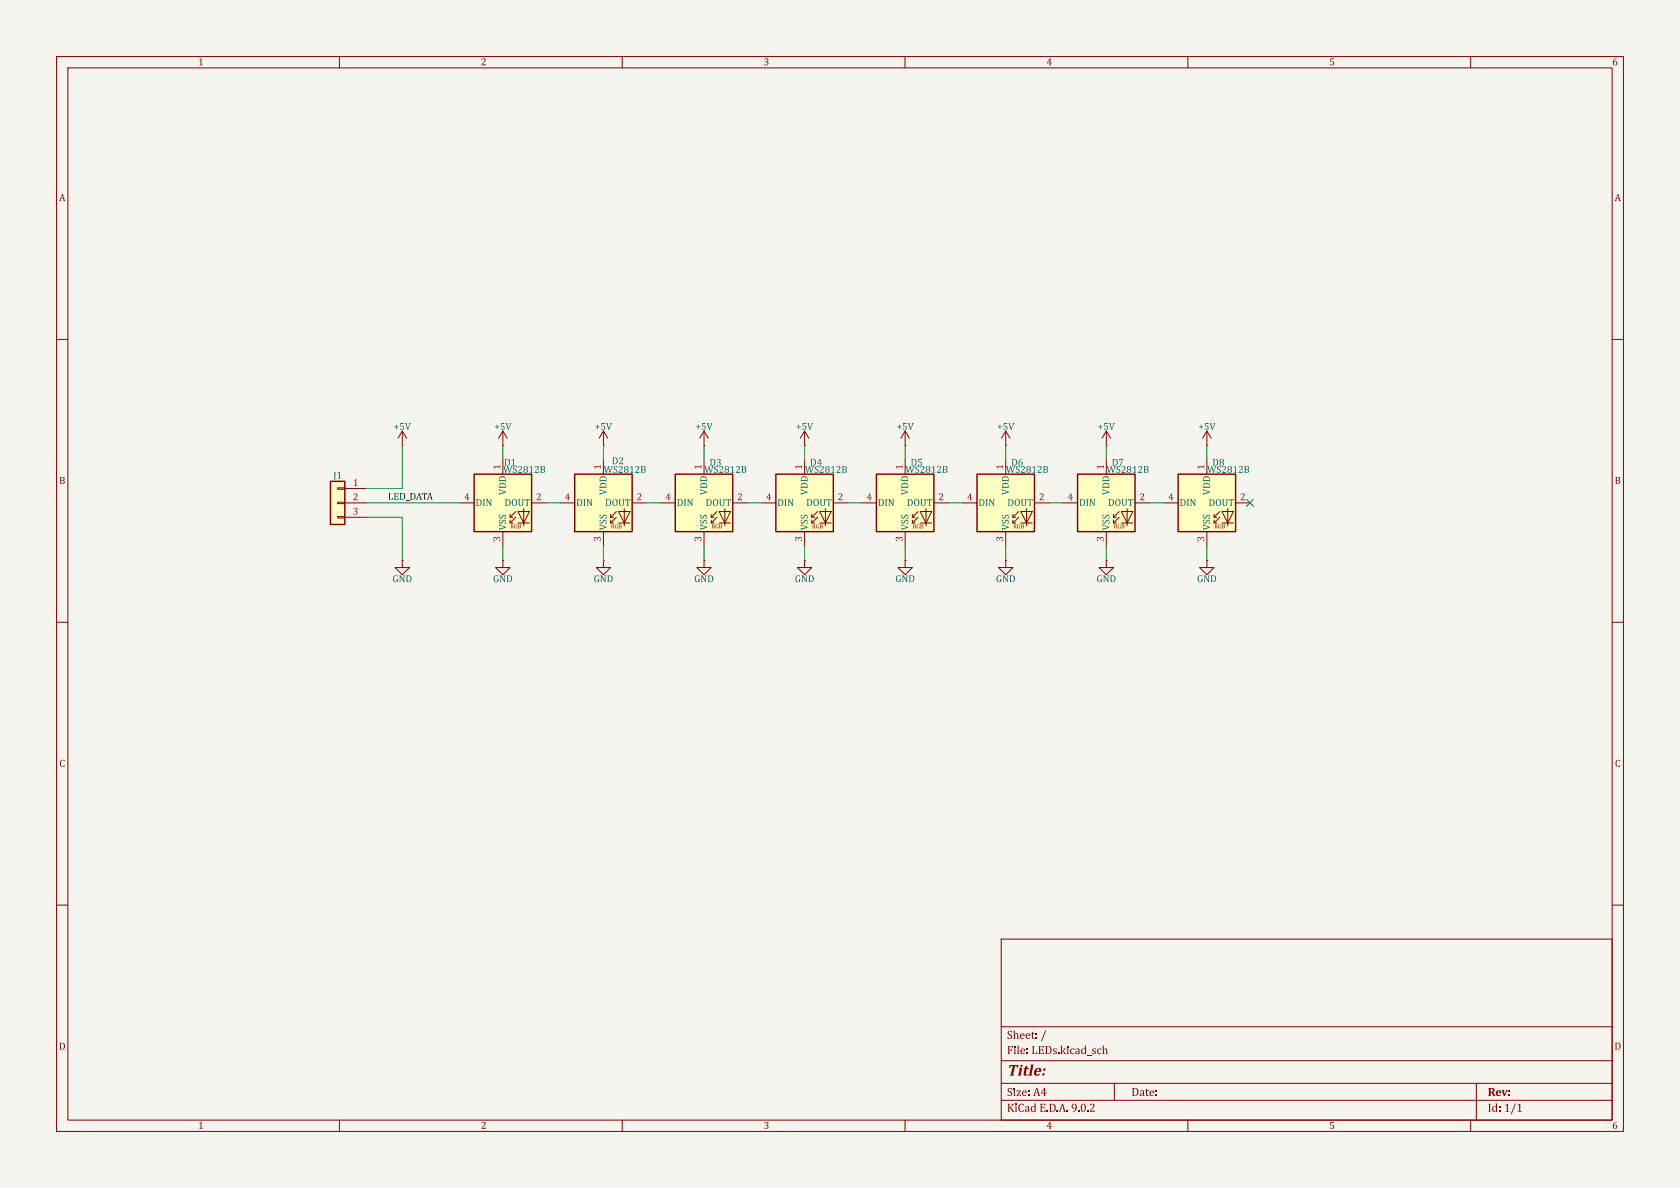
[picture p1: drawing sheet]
<svg xmlns="http://www.w3.org/2000/svg" width="297mm" height="210mm" viewBox="0 0 297 210" stroke-linecap="round" stroke-linejoin="round" font-family="sans-serif">
<path d="M0 0h297v210h-297z" fill="#f5f4ef" stroke="#f5f4ef" stroke-width=".18"/>
<g fill="none" stroke="#840000" stroke-width=".18">
<path d="M10 10h277v190h-277zM12 12h273v186h-273zM60 10v2M110 10v2M160 10v2M210 10v2M260 10v2M10 60h2M285 60h2M10 110h2M285 110h2M10 160h2"/>
<path d="M177 166h108v32h-108zM285 160h2M60 198v2M110 198v2M160 198v2M177 194.5h108M177 191.5h108M177 187.5h108M177 181.5h108M197 191.5v3M210 198v2M260 198v2"/>
<path d="M261 191.5v6.5"/>
</g>
<path d="M119.4 83.8h10.1v10.2h-10.1z" fill="#ffffc2"/>
<g fill="none" stroke="#840000" stroke-width=".18">
<path d="M195.6 78.7h.1M195.6 76.2l-.8 1.3M195.6 76.2l.7 1.3M195.6 76.2v2.5M213.4 78.7h.1M213.4 76.2l-.8 1.3M213.4 76.2l.7 1.3M213.4 76.2v2.5M71.1 99.1v1.2h1.3l-1.3 1.3-1.3-1.3h1.3M71.1 99.1h.1M116.8 88.9h2.6M124.5 81.3v2.5"/>
<path d="M124.5 94v2.5M125.7 91.4h.5M125.7 92.5h.5M126.7 90.4l-1 1v-.5M126.7 91.4l-1 1.1v-.6M127.1 90.4h2.1l-1.1 2.1zM127.1 92.5h2.1M128.1 89.9v3.1M129.5 88.9h2.6M213.4 99.1v1.2h1.2l-1.2 1.3-1.3-1.3h1.3M213.4 99.1h.1"/>
</g>
<path d="M119.4 83.8h10.1v10.2h-10.1z" fill="none" stroke="#840000" stroke-width=".25"/>
<path d="M208.3 83.8h10.1v10.2h-10.1z" fill="#ffffc2"/>
<path d="M205.7 88.9h2.6M213.4 81.3v2.5M213.4 94v2.5M214.6 91.4h.5M214.6 92.5h.5M215.6 90.4l-1 1v-.5M215.6 91.4l-1 1.1v-.6M216 90.4h2.1l-1.1 2.1zM216 92.5h2.1M217 89.9v3.1M218.4 88.9h2.6" fill="none" stroke="#840000" stroke-width=".18"/>
<path d="M208.3 83.8h10.1v10.2h-10.1z" fill="none" stroke="#840000" stroke-width=".25"/>
<path d="M190.5 83.8h10.2v10.2h-10.2z" fill="#ffffc2"/>
<g fill="none" stroke="#840000" stroke-width=".18">
<path d="M106.7 78.7h.1M106.7 76.2l-.8 1.3M106.7 76.2l.7 1.3M106.7 76.2v2.5M160 78.7h.1M160 76.2l-.7 1.3M160 76.2l.8 1.3M160 76.2v2.5M160 99.1v1.2h1.3l-1.3 1.3-1.3-1.3h1.3M160 99.1h.1M188 88.9h2.5M195.6 99.1v1.2h1.2l-1.2 1.3-1.3-1.3h1.3"/>
<path d="M195.6 99.1h.1M195.6 81.3v2.5M195.6 94v2.5M196.8 91.4h.6M196.8 92.5h.6M197.9 90.4l-1.1 1v-.5M197.9 91.4l-1.1 1.1v-.6M198.2 90.4h2.1l-1 2.1zM198.2 92.5h2.1M199.3 89.9v3.1M200.7 88.9h2.5"/>
</g>
<path d="M190.5 83.8h10.2v10.2h-10.2z" fill="none" stroke="#840000" stroke-width=".25"/>
<path d="M154.9 83.8h10.2v10.2h-10.2z" fill="#ffffc2"/>
<g fill="none" stroke="#840000" stroke-width=".18">
<path d="M106.7 99.1v1.2h1.2l-1.2 1.3-1.3-1.3h1.3M106.7 99.1h.1M152.4 88.9h2.5M160 81.3v2.5M160 94v2.5M161.3 91.4h.5M161.3 92.5h.5M162.3 90.4l-1 1v-.5M162.3 91.4l-1 1.1v-.6M162.7 90.4h2l-1 2.1zM162.7 92.5h2M163.7 89.9v3.1"/>
<path d="M165.1 88.9h2.5"/>
</g>
<path d="M154.9 83.8h10.2v10.2h-10.2z" fill="none" stroke="#840000" stroke-width=".25"/>
<path d="M101.6 83.8h10.2v10.2h-10.2z" fill="#ffffc2"/>
<g fill="none" stroke="#840000" stroke-width=".18">
<path d="M142.2 78.7h.1M142.2 76.2l-.7 1.3M142.2 76.2l.8 1.3M142.2 76.2v2.5M88.9 99.1v1.2h1.3l-1.3 1.3-1.3-1.3h1.3M88.9 99.1h.1M99.1 88.9h2.5M106.7 81.3v2.5M106.7 94v2.5M107.9 91.4h.6M107.9 92.5h.6M109 90.4l-1.1 1v-.5"/>
<path d="M109 91.4l-1.1 1.1v-.6M109.3 90.4h2.1l-1 2.1zM109.3 92.5h2.1M110.4 89.9v3.1M111.8 88.9h2.5M142.2 99.1v1.2h1.3l-1.3 1.3-1.2-1.3h1.2M142.2 99.1h.1"/>
</g>
<path d="M101.6 83.8h10.2v10.2h-10.2z" fill="none" stroke="#840000" stroke-width=".25"/>
<path d="M137.2 83.8h10.1v10.2h-10.1z" fill="#ffffc2"/>
<g fill="none" stroke="#840000" stroke-width=".18">
<path d="M88.9 78.7h.1M88.9 76.2l-.8 1.3M88.9 76.2l.8 1.3M88.9 76.2v2.5M134.6 88.9h2.6M142.2 81.3v2.5M142.2 94v2.5M143.5 91.4h.5M143.5 92.5h.5M144.5 90.4l-1 1v-.5M144.5 91.4l-1 1.1v-.6M144.9 90.4h2l-1 2.1z"/>
<path d="M144.9 92.5h2M145.9 89.9v3.1M147.3 88.9h2.6"/>
</g>
<path d="M137.2 83.8h10.1v10.2h-10.1z" fill="none" stroke="#840000" stroke-width=".25"/>
<path d="M83.8 83.8h10.2v10.2h-10.2z" fill="#ffffc2"/>
<g fill="none" stroke="#840000" stroke-width=".18">
<path d="M124.5 78.7h.1M124.5 76.2l-.8 1.3M124.5 76.2l.7 1.3M124.5 76.2v2.5M177.8 78.7h.1M177.8 76.2l-.8 1.3M177.8 76.2l.8 1.3M177.8 76.2v2.5M81.3 88.9h2.5M88.9 81.3v2.5M88.9 94v2.5M90.2 91.4h.5"/>
<path d="M90.2 92.5h.5M91.2 90.4l-1 1v-.5M91.2 91.4l-1 1.1v-.6M91.6 90.4h2l-1 2.1zM91.6 92.5h2M92.6 89.9v3.1M94 88.9h2.5M177.8 99.1v1.2h1.3l-1.3 1.3-1.3-1.3h1.3M177.8 99.1h.1"/>
</g>
<path d="M83.8 83.8h10.2v10.2h-10.2z" fill="none" stroke="#840000" stroke-width=".25"/>
<path d="M172.7 83.8h10.2v10.2h-10.2z" fill="#ffffc2"/>
<g fill="none" stroke="#840000" stroke-width=".18">
<path d="M71.1 78.7h.1M71.1 76.2l-.7 1.3M71.1 76.2l.8 1.3M71.1 76.2v2.5M170.2 88.9h2.5M177.8 81.3v2.5M177.8 94v2.5M179.1 91.4h.5M179.1 92.5h.5M180.1 90.4l-1 1v-.5M180.1 91.4l-1 1.1v-.6M180.5 90.4h2l-1 2.1z"/>
<path d="M180.5 92.5h2M181.5 89.9v3.1M182.9 88.9h2.5"/>
</g>
<path d="M172.7 83.8h10.2v10.2h-10.2z" fill="none" stroke="#840000" stroke-width=".25"/>
<path d="M58.4 85.1h2.6v7.6h-2.6z" fill="#ffffc2"/>
<path d="M58.4 85.1h2.6v7.6h-2.6z" fill="none" stroke="#840000" stroke-width=".25"/>
<path d="M59.7 86.2h1.3v.3h-1.3zM59.7 88.8h1.3v.2h-1.3zM59.7 91.3h1.3v.3h-1.3zM61 86.4h3.8M61 88.9h3.8M61 91.4h3.8M124.5 99.1v1.2h1.2l-1.2 1.3-1.3-1.3h1.3M124.5 99.1h.1" fill="none" stroke="#840000" stroke-width=".18"/>
<g fill="none" stroke="#009600" stroke-width=".18">
<path d="M71.1 78.7v7.7h-6.3M88.9 78.7v2.6M106.7 78.7v2.6M124.5 78.7v2.6M142.2 78.7v2.6M160 78.7v2.6M177.8 78.7v2.6M195.6 78.7v2.6M213.4 78.7v2.6M64.8 88.9h16.5M64.8 91.4h6.3v7.7M88.9 96.5v2.6"/>
<path d="M96.5 88.9h2.6M106.7 96.5v2.6M114.3 88.9h2.5M124.5 96.5v2.6M132.1 88.9h2.5M142.2 96.5v2.6M149.9 88.9h2.5M160 96.5v2.6M167.6 88.9h2.6M177.8 96.5v2.6M185.4 88.9h2.6M195.6 96.5v2.6"/>
<path d="M203.2 88.9h2.5M213.4 96.5v2.6"/>
</g>
<path d="M220.4 88.3l1.2 1.2M221.6 88.3l-1.2 1.2" fill="none" stroke="#000084" stroke-width=".18"/>
<text font-size="2.8" fill="#840000" x="178" y="191">Title:</text>
<g font-size="2.1" fill="#840000">
<text x="178" y="184.2">Sheet:/</text>
<text x="178" y="186.9">File: LEDs.kicad_sch</text>
<text x="178" y="197.1">KiCadE.D.A.9.0.2</text>
<text x="178" y="194.3">Size:A4</text>
<text x="200" y="194.3">Date:</text>
<text x="263" y="194.3">Rev:</text>
<text x="263" y="197.1">Id: 1/1</text>
</g>
<g font-size="1.8" fill="#840000">
<text x="35" y="12.1">1</text>
<text x="85" y="12.1">2</text>
<text x="135" y="12.1">3</text>
<text x="185" y="12.1">4</text>
<text x="235" y="12.1">5</text>
<text x="285" y="12.1">6</text>
<text x="10.4" y="36.1">A</text>
<text x="285.4" y="36.1">A</text>
<text x="10.4" y="86.1">B</text>
<text x="285.4" y="86.1">B</text>
<text x="10.5" y="136.1">C</text>
<text x="285.5" y="136.1">C</text>
<text x="10.4" y="186.1">D</text>
<text x="285.4" y="186.1">D</text>
<text x="35" y="200.1">1</text>
<text x="85" y="200.1">2</text>
<text x="135" y="200.1">3</text>
<text x="185" y="200.1">4</text>
<text x="235" y="200.1">5</text>
<text x="285" y="200.1">6</text>
</g>
<g font-size="1.8" fill="#006464">
<text x="69.6" y="76.5">+5V</text>
<text x="87.4" y="76.5">+5V</text>
<text x="105.2" y="76.5">+5V</text>
<text x="122.9" y="76.5">+5V</text>
<text x="140.7" y="76.5">+5V</text>
<text x="158.5" y="76.5">+5V</text>
<text x="176.3" y="76.5">+5V</text>
<text x="194.1" y="76.5">+5V</text>
<text x="211.8" y="76.5">+5V</text>
<text x="89.1" y="82.8">D1</text>
<text x="108.1" y="82.6">D2</text>
<text x="125.4" y="82.8">D3</text>
<text x="143.2" y="82.8">D4</text>
<text x="161" y="82.8">D5</text>
<text x="178.8" y="82.8">D6</text>
<text x="196.5" y="82.8">D7</text>
<text x="214.3" y="82.8">D8</text>
<text x="58.9" y="85.1">J1</text>
<text x="84.1" y="89.9">DIN</text>
<text x="88.9" y="84.1">WS2812B</text>
<text x="89.2" y="89.9">DOUT</text>
<text x="89.9" y="87.5" transform="rotate(-90 89.9 87.5)">VDD</text>
<text x="101.9" y="89.9">DIN</text>
<text x="106.7" y="84.1">WS2812B</text>
<text x="107" y="89.9">DOUT</text>
<text x="107.7" y="87.5" transform="rotate(-90 107.7 87.5)">VDD</text>
<text x="119.6" y="89.9">DIN</text>
<text x="124.5" y="84.1">WS2812B</text>
<text x="124.7" y="89.9">DOUT</text>
<text x="125.5" y="87.5" transform="rotate(-90 125.5 87.5)">VDD</text>
<text x="137.4" y="89.9">DIN</text>
<text x="142.3" y="84.1">WS2812B</text>
<text x="142.5" y="89.9">DOUT</text>
<text x="143.3" y="87.5" transform="rotate(-90 143.3 87.5)">VDD</text>
<text x="155.2" y="89.9">DIN</text>
<text x="160.1" y="84.1">WS2812B</text>
<text x="160.3" y="89.9">DOUT</text>
<text x="161.1" y="87.5" transform="rotate(-90 161.1 87.5)">VDD</text>
<text x="173" y="89.9">DIN</text>
<text x="177.8" y="84.1">WS2812B</text>
<text x="178.1" y="89.9">DOUT</text>
<text x="178.8" y="87.5" transform="rotate(-90 178.8 87.5)">VDD</text>
<text x="190.8" y="89.9">DIN</text>
<text x="195.6" y="84.1">WS2812B</text>
<text x="195.9" y="89.9">DOUT</text>
<text x="196.6" y="87.5" transform="rotate(-90 196.6 87.5)">VDD</text>
<text x="208.5" y="89.9">DIN</text>
<text x="213.4" y="84.1">WS2812B</text>
<text x="213.6" y="89.9">DOUT</text>
<text x="214.4" y="87.5" transform="rotate(-90 214.4 87.5)">VDD</text>
<text x="89.9" y="93.7" transform="rotate(-90 89.9 93.7)">VSS</text>
<text x="107.7" y="93.7" transform="rotate(-90 107.7 93.7)">VSS</text>
<text x="125.5" y="93.7" transform="rotate(-90 125.5 93.7)">VSS</text>
<text x="143.3" y="93.7" transform="rotate(-90 143.3 93.7)">VSS</text>
<text x="161.1" y="93.7" transform="rotate(-90 161.1 93.7)">VSS</text>
<text x="178.8" y="93.7" transform="rotate(-90 178.8 93.7)">VSS</text>
<text x="196.6" y="93.7" transform="rotate(-90 196.6 93.7)">VSS</text>
<text x="214.4" y="93.7" transform="rotate(-90 214.4 93.7)">VSS</text>
<text x="69.4" y="103.4">GND</text>
<text x="87.2" y="103.4">GND</text>
<text x="104.9" y="103.4">GND</text>
<text x="122.7" y="103.4">GND</text>
<text x="140.5" y="103.4">GND</text>
<text x="158.3" y="103.4">GND</text>
<text x="176.1" y="103.4">GND</text>
<text x="193.8" y="103.4">GND</text>
<text x="211.6" y="103.4">GND</text>
</g>
<g font-size="1.8" fill="#a90000">
<text x="88.6" y="83" transform="rotate(-90 88.6 83)">1</text>
<text x="106.4" y="83" transform="rotate(-90 106.4 83)">1</text>
<text x="124.2" y="83" transform="rotate(-90 124.2 83)">1</text>
<text x="142" y="83" transform="rotate(-90 142 83)">1</text>
<text x="159.8" y="83" transform="rotate(-90 159.8 83)">1</text>
<text x="177.5" y="83" transform="rotate(-90 177.5 83)">1</text>
<text x="195.3" y="83" transform="rotate(-90 195.3 83)">1</text>
<text x="213.1" y="83" transform="rotate(-90 213.1 83)">1</text>
<text x="62.4" y="86.1">1</text>
<text x="62.4" y="88.6">2</text>
<text x="82.1" y="88.6">4</text>
<text x="94.8" y="88.6">2</text>
<text x="99.8" y="88.6">4</text>
<text x="112.5" y="88.6">2</text>
<text x="117.6" y="88.6">4</text>
<text x="130.3" y="88.6">2</text>
<text x="135.4" y="88.6">4</text>
<text x="148.1" y="88.6">2</text>
<text x="153.2" y="88.6">4</text>
<text x="165.9" y="88.6">2</text>
<text x="171" y="88.6">4</text>
<text x="183.7" y="88.6">2</text>
<text x="188.7" y="88.6">4</text>
<text x="201.4" y="88.6">2</text>
<text x="206.5" y="88.6">4</text>
<text x="219.2" y="88.6">2</text>
<text x="62.4" y="91.2">3</text>
<text x="88.6" y="95.7" transform="rotate(-90 88.6 95.7)">3</text>
<text x="106.4" y="95.7" transform="rotate(-90 106.4 95.7)">3</text>
<text x="124.2" y="95.7" transform="rotate(-90 124.2 95.7)">3</text>
<text x="142" y="95.7" transform="rotate(-90 142 95.7)">3</text>
<text x="159.8" y="95.7" transform="rotate(-90 159.8 95.7)">3</text>
<text x="177.5" y="95.7" transform="rotate(-90 177.5 95.7)">3</text>
<text x="195.3" y="95.7" transform="rotate(-90 195.3 95.7)">3</text>
<text x="213.1" y="95.7" transform="rotate(-90 213.1 95.7)">3</text>
</g>
<text font-size="1.8" fill="#0f0f0f" x="68.6" y="88.6">LED_DATA</text>
<g font-size="1.1" fill="#840000">
<text x="90.2" y="93.7">RGB</text>
<text x="108" y="93.7">RGB</text>
<text x="125.8" y="93.7">RGB</text>
<text x="143.6" y="93.7">RGB</text>
<text x="161.3" y="93.7">RGB</text>
<text x="179.1" y="93.7">RGB</text>
<text x="196.9" y="93.7">RGB</text>
<text x="214.7" y="93.7">RGB</text>
</g>
</svg>
